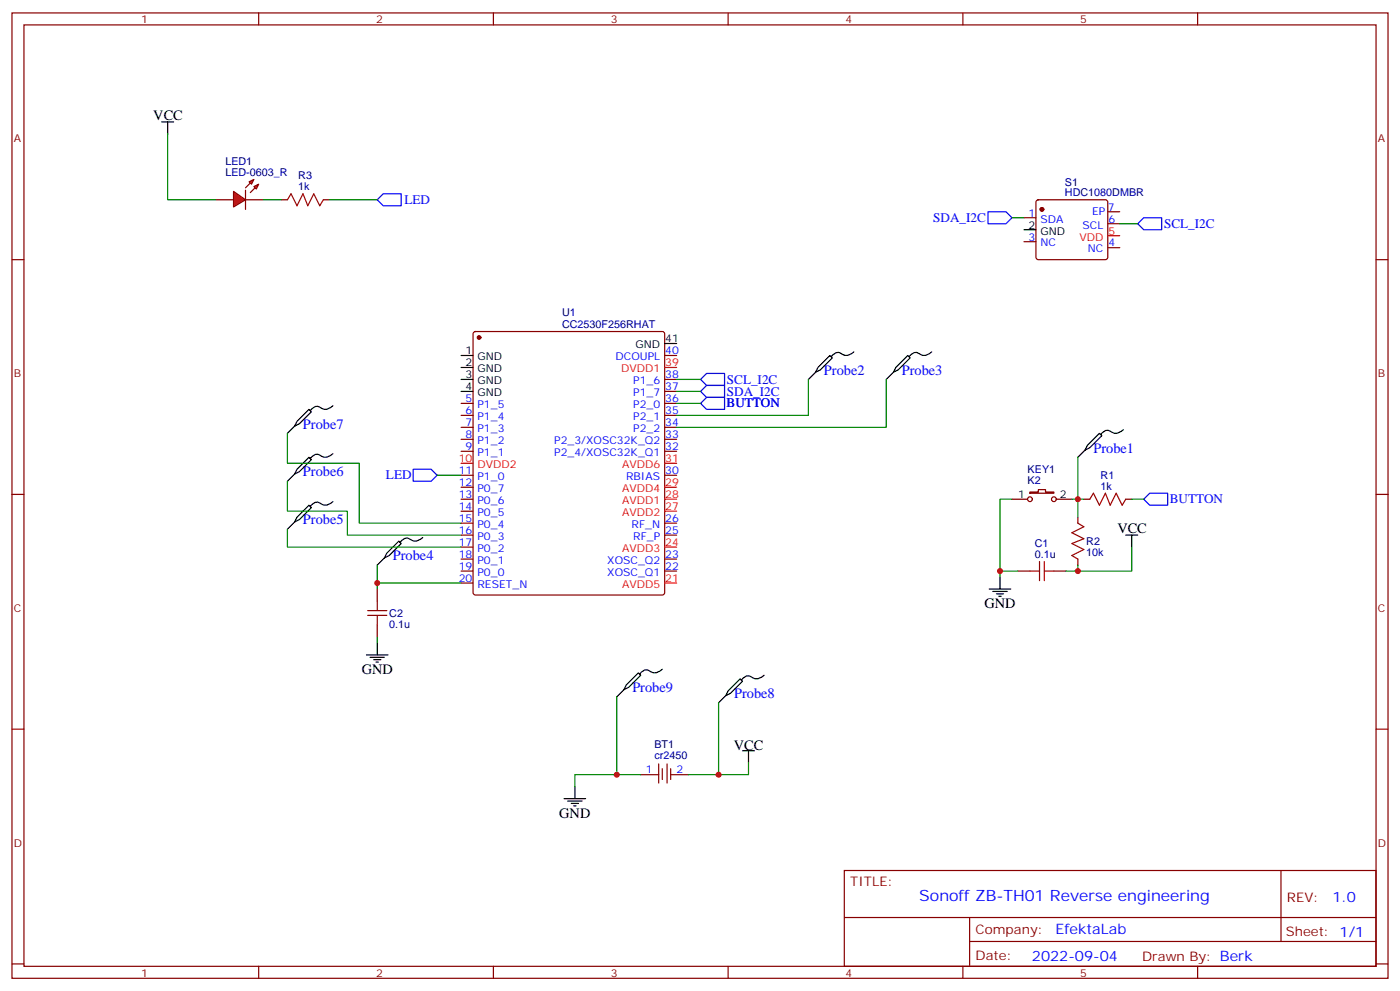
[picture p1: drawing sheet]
<svg xmlns="http://www.w3.org/2000/svg" width="412mm" height="292mm" viewBox="0 0 412 292" stroke-linecap="round" stroke-linejoin="round" font-family="sans-serif">
<g fill="none" stroke="#870000" stroke-width=".35">
<path d="M3.5 3.8h405.4v284.3h-405.4zM7.1 7.3h398.2v277.3h-398.2zM76.2 3.8v3.5M145.3 3.8v3.5M214.5 3.8v3.5M283.6 3.8v3.5M352.8 3.8v3.5M305.4 59l.5-.2h19.7l.5 .2 .2 .5v16.3l-.2 .5-.5 .2h-19.7l-.5-.3-.2-.4v-16.3zM3.5 76.5h3.6M301.6 64.1h3.6M301.6 71.2h3.6M326.3 73h3.5"/>
<path d="M326.3 65.9h3.5M326.3 62.4h3.5M405.3 76.5h3.6M139.6 97.9l.5-.3h55l.5 .3 .2 .5v76.2l-.2 .5-.5 .2h-55l-.5-.3-.3-.4v-76.2zM135.8 118.8h3.5M195.8 118.8h3.5M195.8 115.3h3.5M195.8 111.8h3.5M195.8 104.7h3.5M135.8 122.3h3.5M135.8 125.9h3.5M135.8 129.4h3.5"/>
<path d="M135.8 132.9h3.5M135.8 140h3.5M195.8 122.3h3.5M195.8 125.9h3.5M195.8 129.4h3.5M195.8 132.9h3.5M195.8 140h3.5M3.5 145.6h3.6M135.8 143.5h3.5M135.8 147h3.5M135.8 150.6h3.5M135.8 154.1h3.5"/>
<path d="M135.8 157.6h3.5M195.8 154.1h3.5M195.8 157.6h3.5M298.1 147h4.6M303.4 144.9h2.5v-.7h2.1v.7h2.4v.4h-7zM311.1 147h4.6M317.5 152.3v1.8M319.3 147h1.7M331.6 147h1.8M405.3 145.6h3.6M111.1 173.5v3.5M135.8 161.1h3.5"/>
<path d="M135.8 164.7h3.5M135.8 168.2h3.5M135.8 171.7h3.5M195.8 164.7h3.5M195.8 168.2h3.5M299.9 168.2h3.5M310.4 168.2h3.6M317.5 164.7v1.7M111.1 184.1v3.5M3.5 214.8h3.6M405.3 214.8h3.6M248.7 256.4h156.6v28.2h-156.6z"/>
<path d="M377.3 256.4v20.9M248.7 270.2h156.5M285.6 277.3h119.6M285.6 270.2v14.2M3.5 283.9h3.6M76.2 284.6v3.5M145.3 284.6v3.5M214.5 284.6v3.5M283.6 284.6v3.5M352.8 284.6v3.5M405.3 283.9h3.6"/>
<circle cx="303.4" cy="147" r=".71"/>
<circle cx="310.4" cy="147" r=".71"/>
</g>
<g fill="#870000" stroke="#870000" stroke-width=".35">
<circle cx="141.1" cy="99.4" r=".53"/>
<circle cx="306.9" cy="61.7" r=".53"/>
</g>
<g fill="none" stroke="#000" stroke-width=".35">
<path d="M301.6 67.7h3.6M98.1 119.5a3.1 3.1 0 0 1-4.4 .2 2.4 2.4 0 0 0-2.3 1.2M135.8 104.7h3.5M135.8 108.2h3.5M135.8 111.8h3.5M135.8 115.3h3.5M195.8 101.2h3.5M240.2 109.6l1.5-.7 3.5-3.5-.7-.7-3.6 3.5-.7 1.4-2.1 2.2M251.5 103.6a3.1 3.1 0 0 1-4.4 .2 2.4 2.4 0 0 0-2.3 1.3M263.2 109.6l1.4-.7 3.5-3.5-.7-.7-3.5 3.5-.7 1.4-2.1 2.2M274.5 103.6a3.1 3.1 0 0 1-4.5 .2 2.4 2.4 0 0 0-2.2 1.3M86.8 139.6l1.4-.7 3.5-3.5-.7-.7-3.5 3.5-.7 1.4-2.1 2.1"/>
<path d="M86.8 125.5l1.4-.7 3.5-3.5-.7-.7-3.5 3.5-.7 1.4-2.1 2.1M98.1 133.6a3.1 3.1 0 0 1-4.4 .2 2.4 2.4 0 0 0-2.3 1.2M319.6 132.6l1.4-.7 3.6-3.6-.8-.7-3.5 3.6-.7 1.4-2.1 2.1M330.9 126.6a3.1 3.1 0 0 1-4.4 .2 2.4 2.4 0 0 0-2.3 1.2M86.8 153.7l1.4-.7 3.5-3.5-.7-.7-3.5 3.5-.7 1.4-2.1 2.2M98.1 147.7a3.1 3.1 0 0 1-4.4 .2 2.4 2.4 0 0 0-2.3 1.3M124.5 158.3a3.1 3.1 0 0 1-4.4 .2 2.4 2.4 0 0 0-2.3 1.2M331.6 157.6h3.5M333.4 157.6v3.5M113.2 164.3l1.5-.7 3.5-3.5-.7-.7-3.6 3.5-.7 1.4-2.1 2.1M291.4 173.5h6.3M292.5 174.2h4.2"/>
<path d="M293.5 174.9h2.1M294.2 175.6h.7M294.6 170v3.5M107.9 192.9h6.4M109 193.6h4.2M110.1 194.3h2.1M110.8 195h.7M111.1 189.4v3.5"/>
</g>
<path d="M326.3 69.4h3.5M195.8 108.2h3.5M135.8 136.5h3.5M195.8 136.5h3.5M195.8 150.6h3.5M195.8 147h3.5M195.8 143.5h3.5M195.8 171.7h3.5M195.8 161.1h3.5" fill="none" stroke="#f00" stroke-width=".35"/>
<path d="M291 62.4h5.3l1.8 1.7-1.8 1.8h-5.3zM335.1 65.9l1.8-1.8h5.3v3.6h-5.3zM206.4 111.8l1.7-1.8h5.3v3.5h-5.3zM206.4 115.3l1.7-1.8h5.3v3.6h-5.3zM206.4 118.8l1.7-1.7h5.3v3.5h-5.3zM338.7 145.3h5.3v3.5h-5.3l-1.8-1.8z" fill="none" stroke="#00f" stroke-width=".35"/>
<g fill="none" stroke="#008700" stroke-width=".35">
<path d="M298.1 64.1h3.5M329.8 65.9h5.3M199.3 111.8h7.1M199.3 115.3h7.1M199.3 118.8h7.1M238.1 111.8v10.5h-38.8M261.1 111.8v14.1h-61.8M84.7 127.6v8.9h21.1v17.6h30M317.5 134.7v17.6M84.7 155.9v5.2h51.1M84.7 141.7v8.9h17.6v7h33.5M298.1 147h-3.5v21.2"/>
<path d="M315.7 147h3.6M333.4 147h3.5M111.1 166.4v5.3h24.7M111.1 171.7v1.8M299.9 168.2h-5.3v1.8M317.5 166.4v1.8h-3.5M333.4 161.1v7.1h-15.9M111.1 187.6v1.8"/>
</g>
<path d="M317.5 154.1l1.8 1.1-3.6 1.7 3.6 1.8-3.6 1.4 3.6 1.8-3.6 1.7 1.8 1.1M321 147l1.1-1.7 1.7 3.5 1.8-3.5 1.4 3.5 1.8-3.5 1.8 3.5 1-1.8M108.3 179.8h5.6M111.1 177v2.8M303.4 168.2h2.8M306.2 165.4v5.6M307.6 168.2h2.8M307.6 165.4v5.6M108.3 181.3h5.6M111.1 181.3v2.8" fill="none" stroke="#a10000" stroke-width=".35"/>
<g fill="#f00" stroke="#870000" stroke-width=".35">
<path d="M68.8 56.4l3.5 2.4-3.5 2.2z"/>
<path d="M72.3 56v5.7z"/>
</g>
<g fill="#870000" stroke="#870000" stroke-width=".35">
<path d="M73.7 53.9l-1.4 1.4z"/>
<path d="M73.7 56.7l1.4-1.4z"/>
</g>
<g fill="#f00" stroke="#870000" stroke-width=".35">
<path d="M73.4 53.6l1.4-.8-.7 1.5z"/>
<path d="M74.8 55l1.4-.7-.7 1.4z"/>
</g>
<path d="M63.5 58.8h5.3M72.3 58.8h5.3M82.9 58.8h1.8M95.2 58.8h1.8M188.7 228.2h5.3M194 225v5.6M195.1 226.4v3.2M196.5 225v5.6M197.6 228.2h5.2M197.6 226.4v3.2" fill="none" stroke="#870000" stroke-width=".35"/>
<g fill="none" stroke="#000" stroke-width=".35">
<path d="M47.6 35.9h3.6M49.4 35.9v3.5M195.1 197.1a3.1 3.1 0 0 1-4.4 .2 2.4 2.4 0 0 0-2.3 1.2M225.1 198.9a3.1 3.1 0 0 1-4.4 .2 2.4 2.4 0 0 0-2.3 1.2M183.8 203.1l1.4-.7 3.5-3.5-.7-.7-3.5 3.5-.7 1.4-2.1 2.1M213.8 204.9l1.4-.7 3.5-3.5-.7-.7-3.5 3.5-.7 1.4-2.1 2.1M166.2 235.2h6.3M167.2 235.9h4.2M168.3 236.6h2.1M169 237.3h.7M169.3 231.7v3.5M218.7 221.1h3.5"/>
<path d="M220.5 221.1v3.5"/>
</g>
<path d="M49.4 39.4v19.4h14.1M77.6 58.8h5.3M97 58.8h14.1M128.8 140h7M181.7 205.2v23M211.7 207v21.2M188.7 228.2h-19.4v3.5M220.5 224.6v3.6h-17.7" fill="none" stroke="#008700" stroke-width=".35"/>
<path d="M84.7 58.8l1-1.7 1.8 3.5 1.8-3.5 1.4 3.5 1.7-3.5 1.8 3.5 1-1.8" fill="none" stroke="#a10000" stroke-width=".35"/>
<path d="M111.1 58.8l1.8-1.7h5.3v3.5h-5.3zM121.7 138.2h5.3l1.8 1.8-1.8 1.7h-5.3z" fill="none" stroke="#00f" stroke-width=".35"/>
<g fill="#c00">
<circle cx="317.5" cy="147" r=".88"/>
<circle cx="317.5" cy="168.2" r=".88"/>
<circle cx="294.6" cy="168.2" r=".88"/>
<circle cx="111.1" cy="171.7" r=".88"/>
<circle cx="181.7" cy="228.2" r=".88"/>
<circle cx="211.7" cy="228.2" r=".88"/>
</g>
<text font-size="4.6" fill="#00f" x="270.8" y="265.4">Sonoff ZB-TH01 Reverse engineering</text>
<g font-size="4.2">
<text x="45.2" y="35.2">VCC</text>
<text x="329.1" y="156.9">VCC</text>
<text x="290" y="179.1">GND</text>
<text x="106.5" y="198.5">GND</text>
<text x="216.1" y="220.8">VCC</text>
<text x="164.7" y="240.9">GND</text>
</g>
<g font-size="4.2" fill="#00f">
<text x="242.7" y="110.3">Probe2</text>
<text x="265.6" y="110.3">Probe3</text>
<text x="89.3" y="126.2">Probe7</text>
<text x="322.1" y="133.3">Probe1</text>
<text x="89.3" y="140.3">Probe6</text>
<text x="89.3" y="154.4">Probe5</text>
<text x="115.7" y="165">Probe4</text>
<text x="186.3" y="203.8">Probe9</text>
<text x="216.3" y="205.6">Probe8</text>
<text x="392.5" y="265.7">1.0</text>
<text x="310.9" y="275.2">EfektaLab</text>
<text x="304" y="283">2022-09-04</text>
</g>
<g font-size="3.9" fill="#00f">
<text x="119.1" y="60.1">LED</text>
<text x="274.9" y="65.3">SDA_I2C</text>
<text x="342.9" y="67.2">SCL_I2C</text>
<text x="214.1" y="113.1">SCL_I2C</text>
<text x="214.1" y="116.6">SDA_I2C</text>
<text x="214" y="120">BUTTON</text>
<text x="113.7" y="141.1">LED</text>
<text x="344.6" y="148.2">BUTTON</text>
</g>
<g font-size="3.9" fill="#800">
<text x="250.5" y="261">TITLE:</text>
<text x="379.1" y="265.7">REV:</text>
<text x="287.4" y="275.2">Company:</text>
<text x="378.7" y="275.8">Sheet: 1/1</text>
<text x="287.4" y="282.9">Date:</text>
<text x="336.4" y="282.9">Drawn By: Berk</text>
</g>
<g font-size="3.2" fill="#800">
<text x="41.6" y="6.8">1</text>
<text x="110.8" y="6.8">2</text>
<text x="179.9" y="6.8">3</text>
<text x="249.1" y="6.8">4</text>
<text x="318.2" y="6.8">5</text>
<text x="4.1" y="41.9">A</text>
<text x="405.9" y="41.9">A</text>
<text x="4.1" y="111.1">B</text>
<text x="405.9" y="111.1">B</text>
<text x="4.1" y="180.2">C</text>
<text x="405.9" y="180.2">C</text>
<text x="4.1" y="249.3">D</text>
<text x="405.9" y="249.3">D</text>
<text x="41.6" y="287.6">1</text>
<text x="110.8" y="287.6">2</text>
<text x="179.9" y="287.6">3</text>
<text x="249.1" y="287.6">4</text>
<text x="318.2" y="287.6">5</text>
</g>
<g font-size="3.2" fill="#000080">
<text x="66.4" y="51.8">LED-0603_R</text>
<text x="66.4" y="48.7">LED1</text>
<text x="87.9" y="52.8">R3</text>
<text x="87.9" y="56">1k</text>
<text x="313.7" y="57.7">HDC1080DMBR</text>
<text x="313.7" y="54.7">S1</text>
<text x="165.6" y="93.2">U1</text>
<text x="165.6" y="96.6">CC2530F256RHAT</text>
<text x="302.7" y="142.5">K2</text>
<text x="302.7" y="139.3">KEY1</text>
<text x="324.2" y="141">R1</text>
<text x="324.2" y="144.2">1k</text>
<text x="304.8" y="161.2">C1</text>
<text x="320" y="160.6">R2</text>
<text x="304.8" y="164.3">0.1u</text>
<text x="320" y="163.7">10k</text>
<text x="114.7" y="184.9">0.1u</text>
<text x="114.7" y="181.7">C2</text>
<text x="192.8" y="220.3">BT1</text>
<text x="192.8" y="223.5">cr2450</text>
</g>
<g font-size="3.2" fill="#00f">
<text x="303" y="63.8">1</text>
<text x="306.5" y="65.5">SDA</text>
<text x="321.7" y="63.4">EP</text>
<text x="326.3" y="62">7</text>
<text x="326.5" y="65.5">6</text>
<text x="303" y="70.8">3</text>
<text x="318.9" y="67.3">SCL</text>
<text x="306.5" y="72.6">NC</text>
<text x="320.4" y="74.4">NC</text>
<text x="326.5" y="72.6">4</text>
<text x="181.3" y="106.1">DCOUPL</text>
<text x="196" y="104.4">40</text>
<text x="186.5" y="113.2">P1_6</text>
<text x="196" y="111.4">38</text>
<text x="137.2" y="118.5">5</text>
<text x="186.5" y="116.7">P1_7</text>
<text x="196" y="118.5">36</text>
<text x="196" y="114.9">37</text>
<text x="137.2" y="122">6</text>
<text x="137.2" y="125.5">7</text>
<text x="140.7" y="120.2">P1_5</text>
<text x="140.7" y="123.8">P1_4</text>
<text x="186.5" y="123.8">P2_1</text>
<text x="186.5" y="120.2">P2_0</text>
<text x="196" y="125.5">34</text>
<text x="196" y="122">35</text>
<text x="137.2" y="129">8</text>
<text x="140.7" y="127.3">P1_3</text>
<text x="140.7" y="130.8">P1_2</text>
<text x="163.3" y="130.8">P2_3/XOSC32K_Q2</text>
<text x="186.5" y="127.3">P2_2</text>
<text x="196" y="129">33</text>
<text x="137.2" y="132.6">9</text>
<text x="140.7" y="134.3">P1_1</text>
<text x="163.3" y="134.3">P2_4/XOSC32K_Q1</text>
<text x="196" y="132.6">32</text>
<text x="135.1" y="139.6">11</text>
<text x="135.1" y="143.2">12</text>
<text x="140.7" y="141.4">P1_0</text>
<text x="184.4" y="141.4">RBIAS</text>
<text x="196" y="139.6">30</text>
<text x="135.1" y="146.7">13</text>
<text x="140.7" y="144.9">P0_7</text>
<text x="140.7" y="148.4">P0_6</text>
<text x="135.1" y="150.2">14</text>
<text x="135.1" y="153.7">15</text>
<text x="140.7" y="152">P0_5</text>
<text x="140.7" y="155.5">P0_4</text>
<text x="186.1" y="155.5">RF_N</text>
<text x="196" y="153.7">26</text>
<text x="135.1" y="157.3">16</text>
<text x="135.1" y="160.8">17</text>
<text x="140.7" y="159">P0_3</text>
<text x="186.5" y="159">RF_P</text>
<text x="196" y="157.3">25</text>
<text x="135.1" y="164.3">18</text>
<text x="135.1" y="167.9">19</text>
<text x="140.7" y="162.6">P0_2</text>
<text x="140.7" y="166.1">P0_1</text>
<text x="178.9" y="166.1">XOSC_Q2</text>
<text x="196" y="167.9">22</text>
<text x="196" y="164.3">23</text>
<text x="135.1" y="171.4">20</text>
<text x="140.7" y="169.6">P0_0</text>
<text x="140.7" y="173.1">RESET_N</text>
<text x="178.9" y="169.6">XOSC_Q1</text>
<text x="190.2" y="227.8">1</text>
<text x="199.3" y="227.8">2</text>
</g>
<g font-size="3.2">
<text x="303" y="67.3">2</text>
<text x="306.5" y="69.1">GND</text>
<text x="196" y="100.8">41</text>
<text x="137.2" y="104.4">1</text>
<text x="137.2" y="107.9">2</text>
<text x="140.7" y="106.1">GND</text>
<text x="187.2" y="102.6">GND</text>
<text x="137.2" y="111.4">3</text>
<text x="140.7" y="109.6">GND</text>
<text x="140.7" y="113.2">GND</text>
<text x="137.2" y="114.9">4</text>
<text x="140.7" y="116.7">GND</text>
<text x="300" y="146.7">1</text>
<text x="312.2" y="146.7">2</text>
</g>
<g font-size="3.2" fill="#f00">
<text x="318" y="70.8">VDD</text>
<text x="326.5" y="69.1">5</text>
<text x="196" y="107.9">39</text>
<text x="183" y="109.6">DVDD1</text>
<text x="135.1" y="136.1">10</text>
<text x="140.7" y="137.9">DVDD2</text>
<text x="183.2" y="137.9">AVDD6</text>
<text x="196" y="136.1">31</text>
<text x="196" y="143.2">29</text>
<text x="183.2" y="148.4">AVDD1</text>
<text x="183.2" y="144.9">AVDD4</text>
<text x="196" y="146.7">28</text>
<text x="183.2" y="152">AVDD2</text>
<text x="196" y="150.2">27</text>
<text x="196" y="160.8">24</text>
<text x="183.2" y="162.6">AVDD3</text>
<text x="183.2" y="173.1">AVDD5</text>
<text x="196" y="171.4">21</text>
</g>
</svg>
